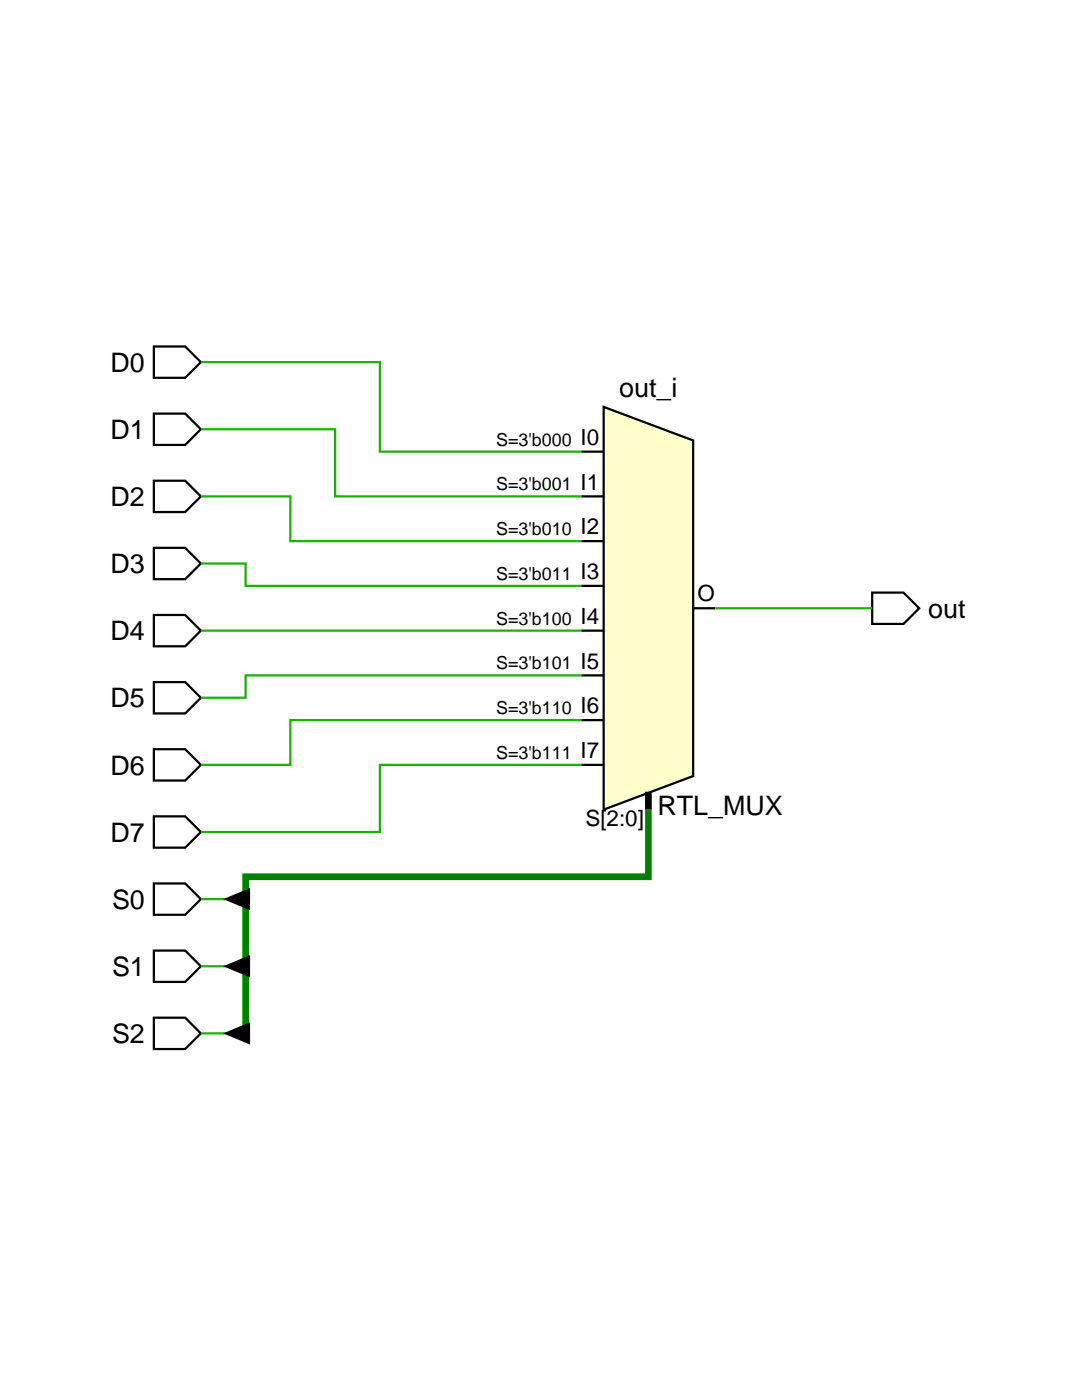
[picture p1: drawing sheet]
<svg xmlns="http://www.w3.org/2000/svg" width="216mm" height="279mm" viewBox="0 0 216 279" stroke-linecap="round" stroke-linejoin="round" font-family="sans-serif">
<path d="M30.7 69.1h6.3l3.1 3.2-3.1 3.1h-6.3zM30.7 82.5h6.3l3.1 3.2-3.1 3.1h-6.3zM30.7 95.9h6.3l3.1 3.2-3.1 3.1h-6.3zM30.7 109.3h6.3l3.1 3.2-3.1 3.1h-6.3zM30.7 122.7h6.3l3.1 3.2-3.1 3.1h-6.3zM30.7 136.1h6.3l3.1 3.2-3.1 3.1h-6.3zM30.7 149.5h6.3l3.1 3.1-3.1 3.2h-6.3zM30.7 162.9h6.3l3.1 3.1-3.1 3.2h-6.3zM30.7 176.3h6.3l3.1 3.1-3.1 3.2h-6.3zM30.7 189.7h6.3l3.1 3.1-3.1 3.2h-6.3zM30.7 203.1h6.3l3.1 3.1-3.1 3.2h-6.3z" fill="none" stroke="#000" stroke-width=".45"/>
<path d="M120.5 81.2l17.8 6.7v67l-17.8 6.7z" fill="#ffc"/>
<path d="M116 90.1h4.5M116 99.1h4.5M120.5 81.2l17.8 6.7v67l-17.8 6.7zM116 108h4.5M116 116.9h4.5M174 118.3h6.3l3.1 3.1-3.1 3.1h-6.3zM116 125.9h4.5M116 134.8h4.5M138.3 121.4h4.5M116 143.7h4.5M116 152.6h4.5" fill="none" stroke="#000" stroke-width=".45"/>
<path d="M129.4 158v3.6" fill="none" stroke="#000" stroke-width="1.3" stroke-linecap="butt"/>
<path d="M129.4 161.6v13.4h-80.4v32.6" fill="none" stroke="#008000" stroke-width="1.3" stroke-linecap="butt"/>
<path d="M40.1 72.3h35.7v17.8h40.2M40.1 85.7h26.8v13.4h49.1M40.1 99.1h17.8v8.9h58.1M40.1 112.5h8.9v4.4h67M40.1 125.9h75.9M116 134.8h-67v4.5h-8.9M142.8 121.4h31.2M116 143.7h-58.1v8.9h-17.8M116 152.6h-40.2v13.4h-35.7M40.1 179.4h8.9M40.1 192.8h8.9M40.1 206.2h8.9" fill="none" stroke="#19b400" stroke-width=".45"/>
<path d="M44.5 179.4l5.4-2.2v4.5zM44.5 192.8l5.4-2.2v4.5zM44.5 206.2l5.4-2.2v4.5z" fill="#000"/>
<g font-size="5.4">
<text x="22.1" y="74.2">D0</text>
<text x="123.6" y="79.2">out_i</text>
<text x="22.1" y="87.6">D1</text>
<text x="22.1" y="101">D2</text>
<text x="22.1" y="114.4">D3</text>
<text x="185.2" y="123.3">out</text>
<text x="22.1" y="127.8">D4</text>
<text x="22.1" y="141.2">D5</text>
<text x="22.1" y="154.6">D6</text>
<text x="22.1" y="168">D7</text>
<text x="131.2" y="162.7">RTL_MUX</text>
<text x="22.4" y="181.4">S0</text>
<text x="22.4" y="194.8">S1</text>
<text x="22.4" y="208.2">S2</text>
</g>
<g font-size="4.5">
<text x="115.8" y="88.8">I0</text>
<text x="115.8" y="97.7">I1</text>
<text x="115.8" y="106.6">I2</text>
<text x="115.8" y="115.6">I3</text>
<text x="115.8" y="124.5">I4</text>
<text x="139.2" y="120">O</text>
<text x="115.8" y="133.4">I5</text>
<text x="115.8" y="142.3">I6</text>
<text x="115.8" y="151.3">I7</text>
<text x="116.8" y="164.8">S[2:0]</text>
</g>
<g font-size="3.6">
<text x="99" y="88.9">S=3'b000</text>
<text x="99" y="97.9">S=3'b001</text>
<text x="99" y="106.8">S=3'b010</text>
<text x="99" y="115.7">S=3'b011</text>
<text x="99" y="124.7">S=3'b100</text>
<text x="99" y="133.6">S=3'b101</text>
<text x="99" y="142.5">S=3'b110</text>
<text x="99" y="151.5">S=3'b111</text>
</g>
</svg>
